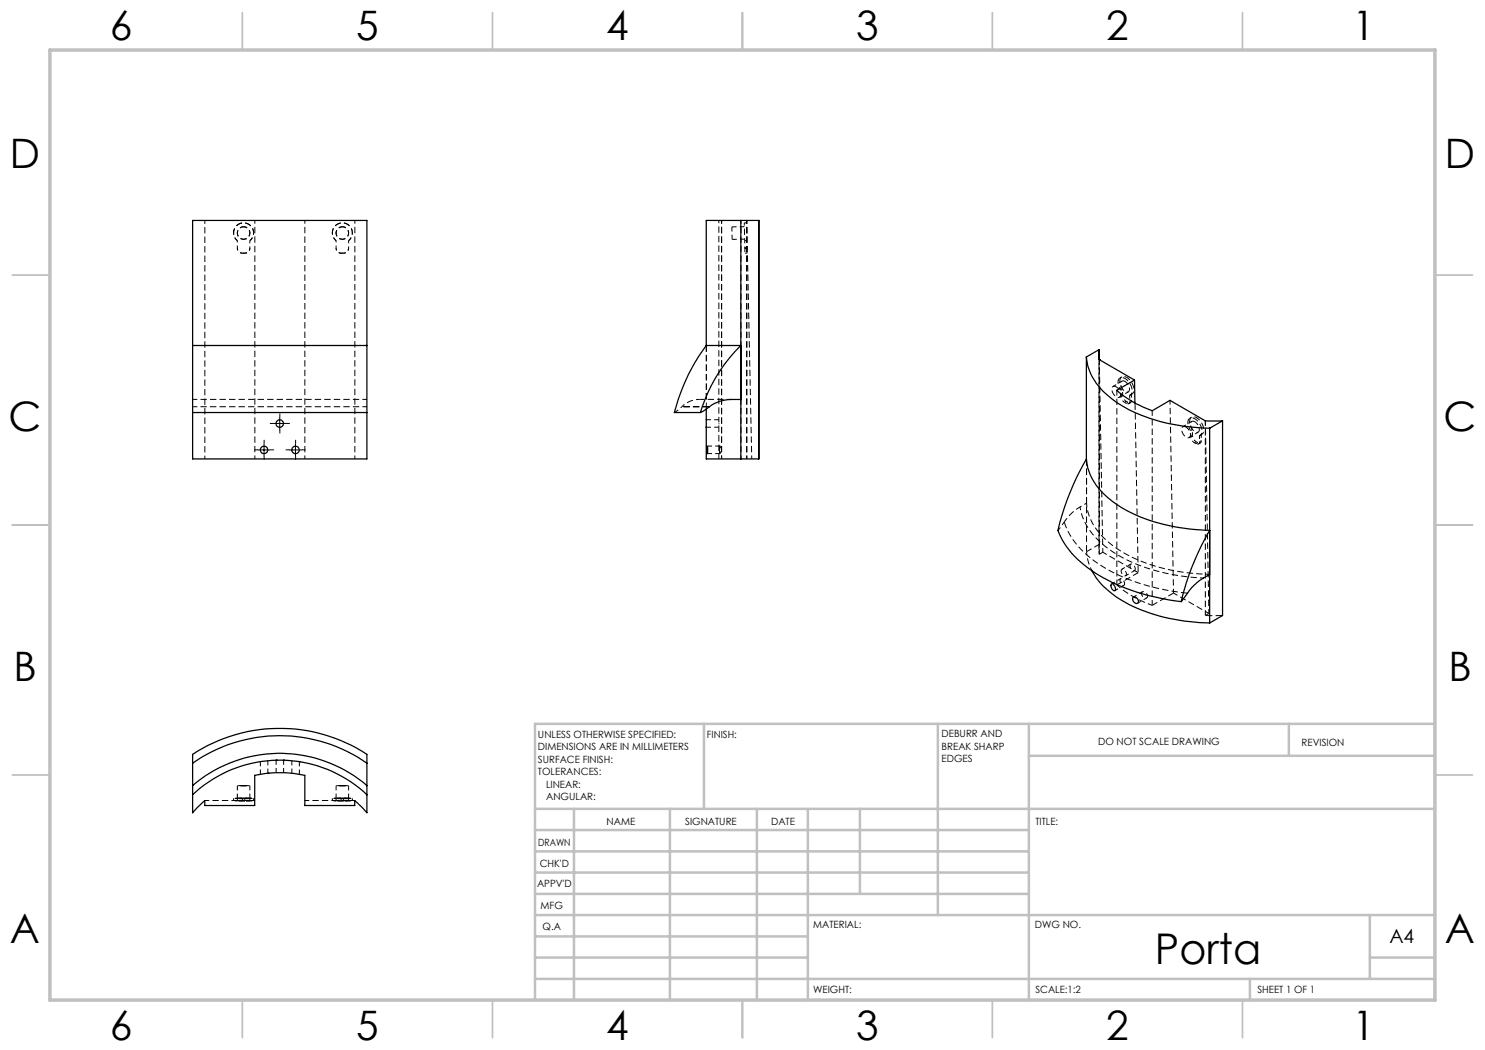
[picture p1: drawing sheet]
<svg xmlns="http://www.w3.org/2000/svg" width="297mm" height="210mm" viewBox="0 0 297 210" stroke-linecap="round" stroke-linejoin="round" font-family="sans-serif">
<g fill="none" stroke="#000" stroke-width=".2" stroke-dasharray="1.3 .6" stroke-dashoffset=".6" stroke-linecap="butt">
<path d="M149.3 44.1l1 47.7M139.9 79.9a5 5 0 0 0-3.5 1.4M223.9 79.4l1.8-1M224.2 79.3v-1.2M224.4 76.2l-1.8 1.1M224.5 79.1v-1.3M225.9 79.1v1.2M226.3 78.9v1.2M41 91.8v-47.7M51 91.8v-47.7M61 91.8v-47.7M71 91.8v-47.7"/>
<path d="M144.3 91.8v-47.7M148.2 91.8v-47.7M149.3 91.8v-47.7M237.9 87.5l1.7-1.1M238.1 87.3v-1.2M238.3 84.3l-1.7 1.1M238.5 87.1v-1.2M239.9 87.1v1.2M240.2 86.9l.1 1.2M219.9 110.9v-2M223 118.1l1.8-1M224.1 115.7l-1.8 1.1"/>
<path d="M225.1 115.1l1.8-1M226.1 112.8l-1.7 1M228.3 118.7a.45 .45 0 0 1 .4-.4 .45 .45 0 0 1 .5 .2l.1 .2a.53 .53 0 0 1 0 .9 .53 .53 0 0 1-.8-.3l-.2-.6M228.5 118.4l-1.8 1M240.7 115.6a35.3 35.3 0 0 1-19.4-6.1 12.6 12.6 0 0 1-5.3-8.1M227.5 120.6l1.8-1"/>
</g>
<g fill="none" stroke="#000" stroke-width=".2" stroke-dasharray="1.3 .6" stroke-dashoffset=".5" stroke-linecap="butt">
<path d="M47.5 48.1a2 2 0 0 1-.2-2.9 2 2 0 0 1 2.9 0 2 2 0 0 1-.2 2.9M48.7 45.3a1.25 1.25 0 0 1 1.1 1.8 1.25 1.25 0 0 1-2.1 .2 1.25 1.25 0 0 1 .8-2h.2M48.7 45.4a1.25 1.25 0 0 1 1.1 1.8 1.25 1.25 0 0 1-2.1 .2 1.25 1.25 0 0 1 .8-2h.2M67.2 48.1a2 2 0 0 1-.2-2.9 2 2 0 0 1 2.9 0 2 2 0 0 1-.2 2.9M68.5 45.4a1.25 1.25 0 0 1 1.1 1.8 1.25 1.25 0 0 1-2.1 .2 1.25 1.25 0 0 1 .7-2h.3M68.5 45.3a1.25 1.25 0 0 1 1.1 1.8 1.25 1.25 0 0 1-2.1 .2 1.25 1.25 0 0 1 .7-2h.3M149 49.6v1M224.2 78.1a1.78 1.78 0 0 1-.1-2.5 2.41 2.41 0 0 1 2.3 2.3l-.1 .9-.4 .3M224.5 77.8a1.78 1.78 0 0 1-.1-2.5 2.41 2.41 0 0 1 2.4 2.4l-.1 .7-.4 .5M225.9 80.3a.42 .42 0 0 1-.2 .4 .42 .42 0 0 1-.4 0M226.3 80.1a.42 .42 0 0 1-.2 .4 .42 .42 0 0 1-.5 0M238.1 86.1a1.78 1.78 0 0 1-.1-2.5 2.41 2.41 0 0 1 2.4 2.4l-.1 .8-.4 .3"/>
<path d="M238.5 85.9a1.78 1.78 0 0 1-.1-2.5 2.41 2.41 0 0 1 2.3 2.4v.6l-.5 .5M239.9 88.3a.42 .42 0 0 1-.2 .5 .42 .42 0 0 1-.5-.1M240.3 88.1a.42 .42 0 0 1-.2 .5 .42 .42 0 0 1-.5-.1M212.9 104.4l-1.3 1.7M218.4 114.1l-.8-2-.3-1.8M48.5 159.7h-1M50 159.7h-1M68.2 159.7h-1M69.7 159.7h-1M48.5 160.2h-1M50 160.2h-1M68.2 160.2h-1"/>
<path d="M69.7 160.2h-1"/>
</g>
<g fill="none" stroke="#000" stroke-width=".2" stroke-dasharray="1.3 .6" stroke-linecap="butt">
<path d="M49 50.6h-.5M68.7 50.6h-.5M148.9 48.1h.5M149 49.6h.5M149 50.6h.5M149.4 44.6h-.5M141.3 69.1v12.7M141.3 69.1v10.8M148.2 69.1v10.8M219.9 71.9v.1M224.2 78.1l.3-.3M224.2 79.3l.3-.2"/>
<path d="M224.3 75.4l-.3 .2M225.9 79.1l.4-.2M226.1 79l.3-.2M141.3 84.5v.2M141.4 90v-.2M141.5 90.7h-.1M143.8 84.9v-.2M143.9 89.9v.2M144 89.2v.1M144.1 90v-.1M217.3 91.8v8.8M224.9 80.5l.4-.2"/>
<path d="M225.3 80.7l.3-.2M225.3 80.7l-.4-.2M225.6 80.5l-.3-.2M225.8 80.7l.3-.2M225.9 80.3l.4-.2M238.1 86.1l.4-.2M238.1 87.3l.4-.2M238.3 83.4l-.3 .2M238.9 88.5l.3-.2M239.2 88.7l.4-.2M239.2 88.7l-.3-.2M239.6 88.5l-.4-.2"/>
<path d="M239.7 88.8l.4-.2M239.9 87.1l.3-.2M239.9 88.3l.4-.2M240 87.1l.4-.2M46.7 159.6v.5M47.5 159.7v.5M48.5 159.7v.5M48.7 157.1l1.3 .1h-2.5l1.2-.1M48.7 159.6l1.3 .1h-2.5l1.2-.1M49 159.7v.5M49 159.7h-.5M50 159.7v.5"/>
<path d="M66.5 159.6v.5M67.2 159.7v.5M68.2 159.7v.5M68.5 157.1l1.2 .1h-2.5l1.3-.1M68.5 159.6l1.2 .1h-2.5l1.3-.1M68.7 159.7h-.5M68.7 159.7v.5M69.7 159.7v.5M49 160.2h-.5M50.7 160.1v-.5M68.7 160.2h-.5M70.5 160.1v-.5"/>
</g>
<g fill="none" stroke="#000" stroke-width=".2" stroke-dasharray="1.3 .6" stroke-dashoffset=".7" stroke-linecap="butt">
<path d="M47.5 49.6v-1.5M50 48.1v1.5M67.2 49.6v-1.5M69.7 48.1v1.5M143.8 44.1v39.9M148.9 48.1l.1 1.5M143.8 84v1.4M224.9 80.5a1.59 1.59 0 0 1-.7-1.2M225.3 80.3a1.59 1.59 0 0 1-.8-1.2M238.9 88.5a1.59 1.59 0 0 1-.8-1.2M239.2 88.3a1.59 1.59 0 0 1-.7-1.2M217.3 100.6l-1.3 .8"/>
<path d="M224 116.1l.1-.3a.88 .88 0 0 1 .6 1.3l-.4-.2-.3-.8M224.2 114.2a.73 .73 0 0 0 .3 .7 .73 .73 0 0 0 .7 .1 .85 .85 0 0 0-.9-1.1l-.1 .3M226 113.2v-.2a.68 .68 0 0 1 .8 0 .68 .68 0 0 1 .3 .7l-.1 .4a.8 .8 0 0 1-1-.9M47.5 159.7l-.8-.1h4l-.7 .1M67.2 159.7l-.7-.1h4l-.8 .1M47.5 160.2l-.8-.1h4l-.7 .1M67.2 160.2l-.7-.1h4l-.8 .1"/>
</g>
<path d="M48.5 50.6a1 1 0 0 1-1-1M50 49.6a1 1 0 0 1-1 1M68.2 50.6a1 1 0 0 1-1-1M69.7 49.6a1 1 0 0 1-1 1M148.9 44.6v3.5" fill="none" stroke="#000" stroke-width=".2" stroke-dasharray="1.3 .6" stroke-dashoffset=".8" stroke-linecap="butt"/>
<g fill="none" stroke="#000" stroke-width=".2" stroke-dasharray="1.3 .6" stroke-dashoffset=".3" stroke-linecap="butt">
<path d="M146.4 45.4v2.5M146.4 47.9l2.5-.1M148.9 45.3l-2.5 .1M73.4 79.9h-34.9M146.3 79.9h-6.4M219.9 71.9v37M73.4 81.3h-34.9M141.3 85.4h2.5M141.5 90.7h2.5M143.8 85.4v6.4M143.8 83.9h-2.5M144 89.2h-2.5"/>
<path d="M216 101.4l-1.6 1.2-1.5 1.8M230.4 121.1a21.5 21.5 0 0 1-7-4.1M47.5 157.1v2.5M50 159.6v-2.5M52.1 152.3v2.6M53.6 154.6v-2.5M55.2 152v2.5M56.7 154.5v-2.5M58.4 152.1v2.5M59.9 154.8v-2.5M67.2 157.1v2.5M69.7 159.6v-2.5"/>
</g>
<g fill="none" stroke="#000" stroke-width=".25">
<path d="M148.2 44.1h-6.9v25M148.2 44.1v47.7M148.2 44.1h3.6v47.7h-3.6M38.5 69.1v-25h34.9v25M38.5 69.1h34.9v13.4h-34.9zM141.3 69.1a37.9 37.9 0 0 0-6.4 13.4h5.2M141.3 69.1h6.9a31.2 31.2 0 0 0-8.1 13.4M148.2 79.9a8.8 8.8 0 0 0-6.3 1.5l-1.8 1.1M217.3 71.4a12.3 12.3 0 0 0 5.7 8.8 34.9 34.9 0 0 0 18.9 5.4M217.3 71.4v20.4M219.9 69.9v2M219.9 71.9h.1"/>
<path d="M219.9 71.9l7 4.1M219.9 69.9l-2.6 1.5M226.9 76l-3.6 2.1a21.8 21.8 0 0 0 7.1 4.1l3.6-2.1 7.1 4.1h3.4M226.9 76l.1 4.6M38.5 82.5v9.3h34.9v-9.3M141.3 81.8v10h6.9M141.4 89.2l.1 1.5zM217.3 91.8a12.1 12.1 0 0 0 5.7 8.8 34.5 34.5 0 0 0 18.9 5.5 50.1 50.1 0 0 0-5.6 14.2M217.3 91.8a52.7 52.7 0 0 0-5.7 14.3 18.6 18.6 0 0 0 9.1 9.5 42.2 42.2 0 0 0 15.6 4.7M241.9 85.6v39M244.5 84.2l-2.6 1.4M244.5 84.2v38.9l-2.6 1.5"/>
<path d="M218.4 114.2a18.5 18.5 0 0 0 9.9 7.8 40.5 40.5 0 0 0 13.6 2.6M222.2 116.8h.2a1.01 1.01 0 0 1 .6 1.3 .96 .96 0 0 1-.8-1.3zM226.6 119.5a.8 .8 0 0 1 .9 .2 .8 .8 0 0 1 0 .9 .86 .86 0 0 1-.9-1.1zM241.9 114.9a12.6 12.6 0 0 0-5.4 5l-.2 .4M38.5 159a25.4 25.4 0 0 1 34.9 0M38.5 157.1v5.5l2.5-2.5v1h9.9v-6a24 24 0 0 1 10.1 0v6h9.9v-1l2.5 2.5v-5.5M38.5 152.6a30.3 30.3 0 0 1 34.9 0M38.5 152.6v-1.7a31.8 31.8 0 0 1 34.9 0v1.7M38.5 157.1a26.7 26.7 0 0 1 34.9 0M38.5 152.6v4.5M53.6 154.6h.1M55.2 152h.1"/>
<path d="M56.7 152h.1M59.9 152.3h.1M73.4 152.6v4.5"/>
<circle cx="52.8" cy="90" r=".75"/>
<circle cx="56" cy="84.7" r=".75"/>
<circle cx="59.1" cy="90" r=".76"/>
</g>
<g fill="none" stroke="#000" stroke-width=".2" stroke-dasharray="1.3 .6" stroke-dashoffset=".4" stroke-linecap="butt">
<path d="M219.9 72l.7 38.4M223.2 77.4a1.49 1.49 0 0 1 .7 2.1 1.53 1.53 0 0 1-1.4-2.2l.3-.1 .4 .2M225 76.3a1.49 1.49 0 0 1 .6 2.1 1.53 1.53 0 0 1-1.3-2.1l.2-.1 .5 .1M237.2 85.4a1.49 1.49 0 0 1 .6 2.1 1.53 1.53 0 0 1-1.3-2.1l.4-.1 .3 .1M239 84.4a1.49 1.49 0 0 1 .6 2.1 1.53 1.53 0 0 1-1.3-2.2l.3-.1 .4 .2M241.1 84.2l.7 38.5M220.6 110.4l-.7 .5M220.6 110.4l7 4.1M234.7 118.6l-.7-38.5M234.7 118.6l7.1 4.1M242 114.9a33.9 33.9 0 0 1-19.6-5.9 11.7 11.7 0 0 1-5.1-8.4M241.1 123.1l.7-.4"/>
<path d="M41 160.1h10M61 160.1h10"/>
</g>
<path d="M143.9 90l.1-.8 .1 .7-.1 .8-.1-.7M219.9 108.9l-2.6 1.4M223.4 117l4.2-2.5M234.7 118.6l-4.3 2.5" fill="none" stroke="#000" stroke-width=".2" stroke-dasharray="1.3 .6" stroke-dashoffset=".1" stroke-linecap="butt"/>
<path d="M141.9 81.3h-5.5h5.5M227 80.6l.6 33.9M217.3 110.3v-18.5M237.5 118.6a37.8 37.8 0 0 1-19.2-6.9 15.2 15.2 0 0 1-5.4-7.3M244.5 123.1h-3.4" fill="none" stroke="#000" stroke-width=".2" stroke-dasharray="1.3 .6" stroke-dashoffset="-.1" stroke-linecap="butt"/>
<path d="M136.4 81.3l-1.5 1.2" fill="none" stroke="#000" stroke-width=".2" stroke-dasharray="1.3 .6" stroke-dashoffset=".9" stroke-linecap="butt"/>
<path d="M219.8 70.9v39M219.9 110.9v-38.9M223.4 117v-39M230.4 121.1v-39M241.1 123.1v-38.9" fill="none" stroke="#000" stroke-width=".2" stroke-dasharray="1.3 .6" stroke-dashoffset=".2" stroke-linecap="butt"/>
<path d="M51.6 90h-.8M52.8 88.7v-.7M52.8 91.2v.8M54.1 90h.7M54.7 84.7h-.7M56 83.4v-.7M56 85.9v.8M57.2 84.7h.8M57.9 90h-.8M59.1 88.7v-.7M59.1 91.2v.8M60.4 90h.7" fill="none" stroke="#000" stroke-width=".2" stroke-dasharray="15.2 1.3 1.3 1.3" stroke-linecap="butt"/>
<path d="M51.5 90h2.5M52.8 88.8v2.4M54.7 84.7h2.5M56 83.5v2.5M57.9 90h2.5M59.1 88.8v2.4" fill="none" stroke="#000" stroke-width=".2"/>
<g fill="none" stroke="#c0c0c0" stroke-width=".35">
<path d="M48.5 2.5v7.5M98.5 2.5v7.5M148.5 2.5v7.5M198.5 2.5v7.5M248.5 2.5v7.5M2.5 55h7.5M287 55h7.5M2.5 105h7.5M287 105h7.5M2.5 155h7.5M287 155h7.5M48.5 200v7.5"/>
<path d="M98.5 200v7.5M148.5 200v7.5M198.5 200v7.5M248.5 200v7.5"/>
</g>
<g fill="none" stroke="#c0c0c0" stroke-width=".5">
<path d="M140.8 144.8v17M187.6 144.8v38.2M205.8 144.8v55.2M205.8 151.2h81.2M257.8 144.8v6.4M287 144.8h-180v55.2M107 161.8h180M107 178.8h98.8M107 174.5h98.8M107 170.3h98.8M107 166h98.8M114.8 161.8v38.2"/>
<path d="M134 161.8v38.2M151.4 161.8v38.2M161.6 161.8v38.2M172 161.8v17M107 195.8h180M107 191.5h54.6M107 187.3h54.6M107 183h180M250 195.8v4.2M274 191.5h13M274 183v12.8"/>
</g>
<path d="M10 10h277v190h-277z" fill="none" stroke="#c0c0c0" stroke-width=".7"/>
<text font-size="8.5" x="231" y="192.7">Porta</text>
<g font-size="8.1">
<text x="22" y="8">6</text>
<text x="71.2" y="8">5</text>
<text x="121.2" y="8">4</text>
<text x="171.2" y="8">3</text>
<text x="221.2" y="8">2</text>
<text x="270.5" y="8">1</text>
<text x="2" y="33.6">D</text>
<text x="289" y="33.6">D</text>
<text x="1.7" y="86.1">C</text>
<text x="288.7" y="86.1">C</text>
<text x="2.7" y="136.1">B</text>
<text x="289.7" y="136.1">B</text>
<text x="2" y="188.6">A</text>
<text x="289" y="188.6">A</text>
<text x="22" y="208">6</text>
<text x="71.2" y="208">5</text>
<text x="121.2" y="208">4</text>
<text x="171.2" y="208">3</text>
<text x="221.2" y="208">2</text>
<text x="270.5" y="208">1</text>
</g>
<text font-size="3.9" x="277.9" y="188.5">A4</text>
<g font-size="2">
<text x="107.6" y="147.6">UNLESS OTHERWISE SPECIFIED:</text>
<text x="141.4" y="147.6">FINISH:</text>
<text x="188.3" y="147.5">DEBURR AND</text>
<text x="188.3" y="150">BREAK SHARP</text>
<text x="219.6" y="149">DO NOT SCALE DRAWING</text>
<text x="260.3" y="149.2">REVISION</text>
<text x="107.6" y="150.1">DIMENSIONS ARE IN MILLIMETERS</text>
<text x="107.6" y="152.6">SURFACE FINISH:</text>
<text x="107.6" y="155.1">TOLERANCES:</text>
<text x="188.3" y="152.5">EDGES</text>
<text x="109.2" y="157.6">LINEAR:</text>
<text x="109.2" y="160.1">ANGULAR:</text>
<text x="121.3" y="165">NAME</text>
<text x="137" y="164.9">SIGNATURE</text>
<text x="154.2" y="164.9">DATE</text>
<text x="207.1" y="164.9">TITLE:</text>
<text x="107.6" y="169.1">DRAWN</text>
<text x="107.9" y="173.3">CHK'D</text>
<text x="107.4" y="177.4">APPV'D</text>
<text x="108.1" y="181.8">MFG</text>
<text x="108.5" y="186">Q.A</text>
<text x="162.6" y="185.5">MATERIAL:</text>
<text x="207" y="185.5">DWG NO.</text>
<text x="162.6" y="198.5">WEIGHT:</text>
<text x="207.1" y="198.6">SCALE:1:2</text>
<text x="251.5" y="198.6">SHEET 1 OF 1</text>
</g>
</svg>
